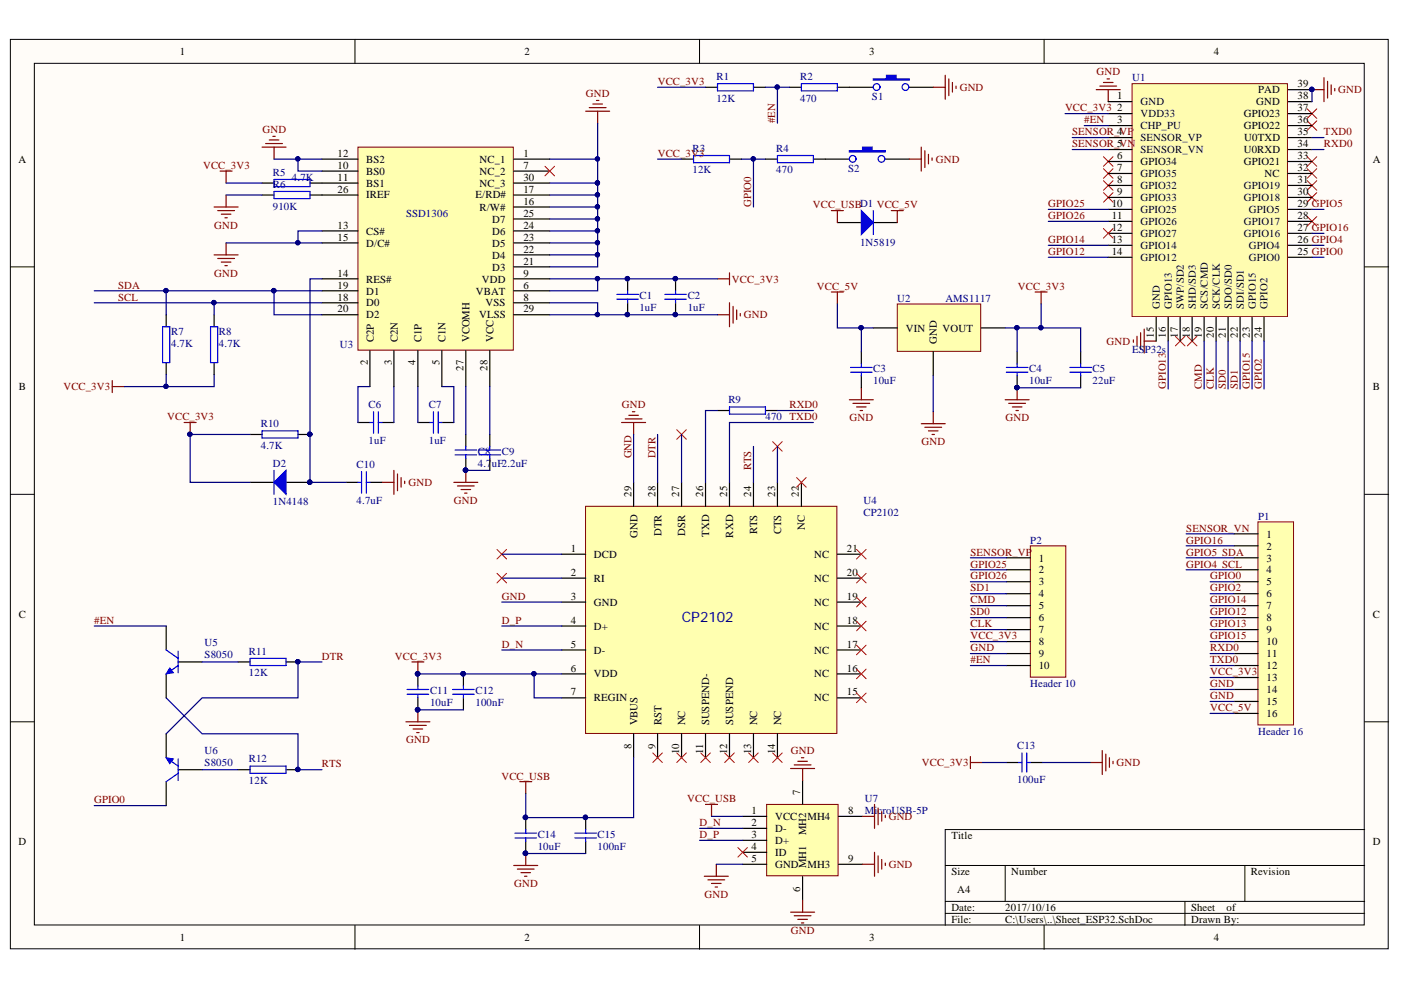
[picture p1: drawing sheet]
# Altium schematic sheet Sheet_ESP32.SchDoc
size A4

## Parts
C1  1uF  [C0603]
C2  1uF  [C0603]
C3  10uF  [C0603]
C4  10uF  [C0603]
C5  22uF  [C0603]
C6  1uF  [C0603]
C7  1uF  [C0603]
C8  4.7uF  [C0603]
C9  2.2uF  [C0603]
C10  4.7uF  [C0603]
C11  10uF  [C0603]
C12  100nF  [C0603]
C13  100uF  [C3528]
C14  10uF  [C0603]
C15  100nF  [C0603]
D1  1N5819  [1n4148]
D2  1N4148  [1n4148]
P1  Header 16  [HDR1X16]
P2  Header 10  [HDR1X10]
R1  12K  [R0603]
R2  470  [R0603]
R3  12K  [R0603]
R4  470  [R0603]
R5  4.7K  [R0603]
R6  910K  [R0603]
R7  4.7K  [R0603]
R8  4.7K  [R0603]
R9  470  [R0603]
R10  4.7K  [R0603]
R11  12K  [R0603]
R12  12K  [R0603]
S1  贴片按钮  [switch]  (value not drawn)
S2  贴片按钮  [switch]  (value not drawn)
U1  ESP32s  [ESP32s]
U2  AMS1117  [AMS1117]
U3  SSD1306  [SSD1306]  (value not drawn)
U4  CP2102  [cp2102]
U5  S8050  [s8050]
U6  S8050  [s8050]
U7  MicroUSB-5P  [MICROUSB_5S]

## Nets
GND: C1.2 C2.2 C3.2 C4.2 C5.2 C8.2 C9.2 C10.2 C11.2 C12.2 C13.2 C14.2 C15.2 P1.14 P1.15 P2.9 R6.1 S1.2 S2.2 U1.1(GND) U1.15(GND) U1.38(GND) U1.39(PAD) U2.1(GND) U3.1(NC_1) U3.8(VSS) U3.10(BS0) U3.12(BS2) U3.13(CS#) U3.15(D/C#) U3.16(R/W#) U3.17(E/RD#) U3.21(D3) U3.22(D4) U3.23(D5) U3.24(D6) U3.25(D7) U3.29(VLSS) U3.30(NC_3) U4.3(GND) U4.29(GND) U7.5(GND) U7.6(MH1) U7.7(MH2) U7.8(MH4) U7.9(MH3)
VCC_3V3: C1.1 C2.1 C4.1 C5.1 C11.1 C12.1 C13.1 D2.2(K) P1.13 P2.8 R1.2 R3.2 R5.1 R7.1 R8.1 R10.1 U1.2(VDD33) U2.2(VOUT) U3.6(VBAT) U3.9(VDD) U4.6(VDD) U4.7(REGIN)
VCC_5V: C3.1 D1.2(K) P1.16 U2.3(VIN)
VCC_USB: C14.1 C15.1 D1.1(A) U4.8(VBUS) U7.1(VCC)
#EN: P2.10 R1.1 R2.2 U1.3(CHP_PU) U5.3(C)
CLK: P2.7 U1.20(SCK/CLK)
CMD: P2.5 U1.19(SCS/CMD)
D_N: U4.5(D-) U7.2(D-)
D_P: U4.4(D+) U7.3(D+)
DTR: R11.2 U4.28(DTR) U6.2(E)
GPIO0: P1.5 R3.1 R4.2 U1.25(GPIO0) U6.3(C)
GPIO2: P1.6 U1.24(GPIO2)
GPIO4: P1.4 R8.2 U1.26(GPIO4) U3.18(D0)  [also labelled SCL]
GPIO5: P1.3 R7.2 U1.29(GPIO5) U3.19(D1) U3.20(D2)  [also labelled SDA]
GPIO12: P1.8 U1.14(GPIO12)
GPIO13: P1.9 U1.16(GPIO13)
GPIO14: P1.7 U1.13(GPIO14)
GPIO15: P1.10 U1.23(GPIO15)
GPIO16: P1.2 U1.27(GPIO16)
GPIO25: P2.2 U1.10(GPIO25)
GPIO26: P2.3 U1.11(GPIO26)
RTS: R12.2 U4.24(RTS) U5.2(E)
RXD0: P1.11 R9.2 U1.34(U0RXD)
SD0: P2.6 U1.21(SDO/SD0)
SD1: P2.4 U1.22(SDI/SD1)
SENSOR_VN: P1.1 U1.5(SENSOR_VN)
SENSOR_VP: P2.1 U1.4(SENSOR_VP)
TXD0: P1.12 U1.35(U0TXD) U4.25(RXD)
NetC6_1: C6.1 U3.2(C2P)
NetC6_2: C6.2 U3.3(C2N)
NetC7_1: C7.1 U3.5(C1N)
NetC7_2: C7.2 U3.4(C1P)
NetC8_1: C8.1 U3.27(VCOMH)
NetC9_1: C9.1 U3.28(VCC)
NetC10_1: C10.1 D2.1(A) R10.2 U3.14(RES#)
NetR2_1: R2.1 S1.1
NetR4_1: R4.1 S2.1
NetR5_2: R5.2 U3.11(BS1)
NetR6_2: R6.2 U3.26(IREF)
NetR9_1: R9.1 U4.26(TXD)
NetR11_1: R11.1 U5.1(B)
NetR12_1: R12.1 U6.1(B)

Not connected (* = marked no-connect by the designer): U1 6(GPIO34)* 7(GPIO35)* 8(GPIO32)* 9(GPIO33)* 12(GPIO27)* 17(SWP/SD2)* 18(SHD/SD3)* 28(GPIO17)* 30(GPIO18)* 31(GPIO19)* 32(NC)* 33(GPIO21)* 36(GPIO22)* 37(GPIO23)*; U3 7(NC_2)*; U4 1(DCD)* 2(RI)* 9(RST)* 10(NC)* 11(SUSPEND-)* 12(SUSPEND)* 13(NC)* 14(NC)* 15(NC)* 16(NC)* 17(NC)* 18(NC)* 19(NC)* 20(NC)* 21(NC)* 22(NC)* 23(CTS)* 27(DSR)*; U7 4(ID)*
